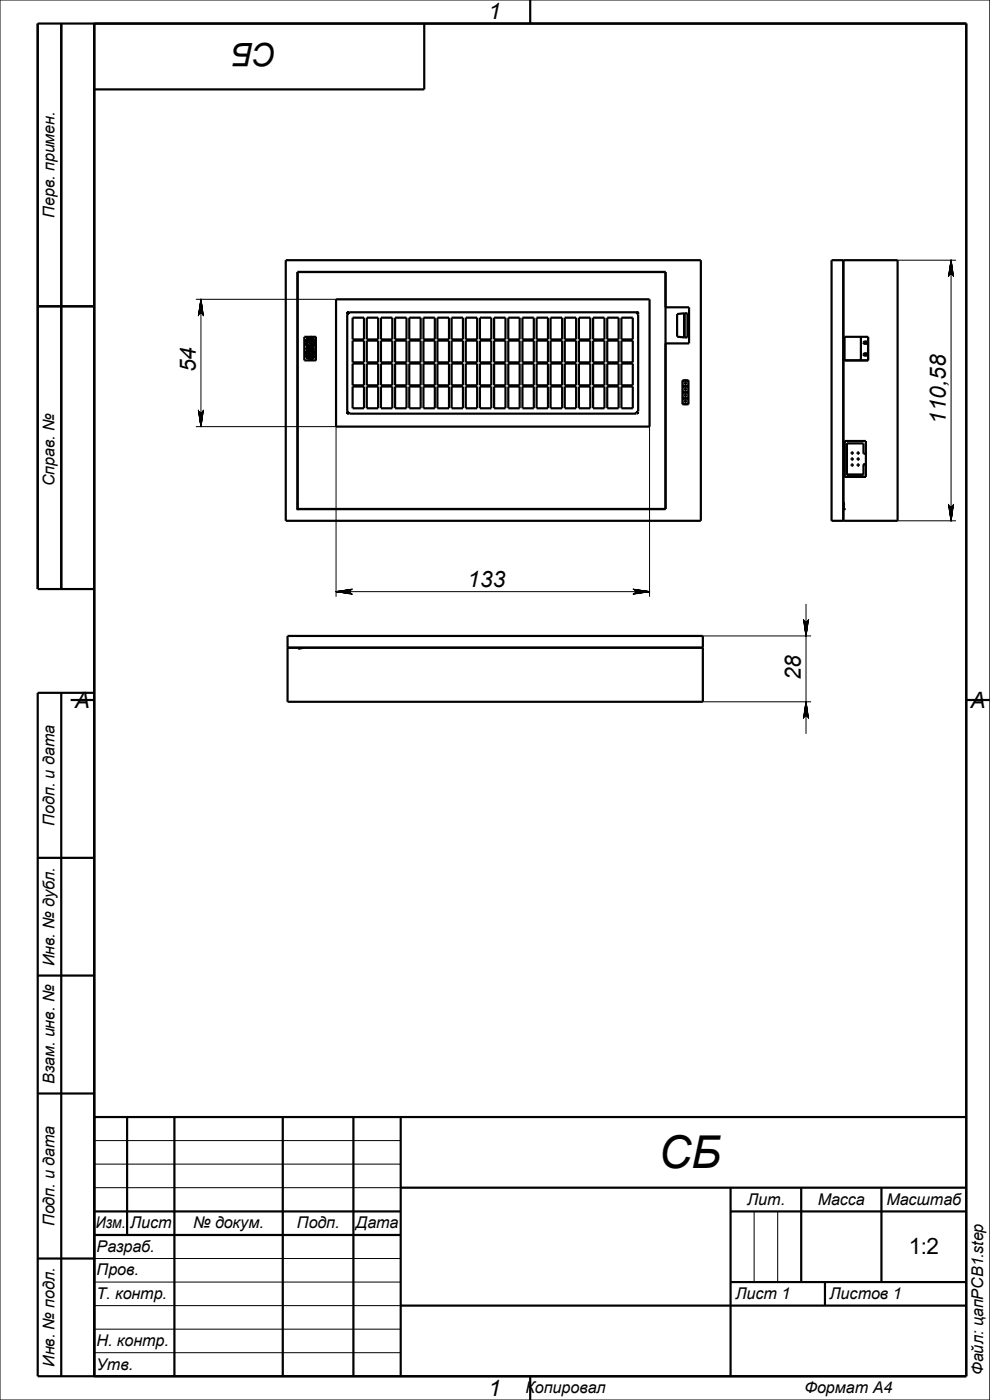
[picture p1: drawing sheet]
<svg xmlns="http://www.w3.org/2000/svg" width="210mm" height="297mm" viewBox="0 0 210 297" stroke-linecap="round" stroke-linejoin="round" font-family="sans-serif">
<g fill="none" stroke="#000" stroke-width=".21">
<path d="M0 0h210v297h-210zM190.4 55.2h12.3M201.8 55.2v55.3M41.6 63.5h29.6M42.6 63.5v27M41.6 90.5h29.6M71.3 90.5v36M137.8 90.5v36M63 108h.8M63 107.9l.3 .3M63.1 106.6v1.6M63.2 107.9l-.3 .3"/>
<path d="M179 108h.3M179 107.9l.3 .3M179.1 108h.1M179.1 106.6v1.6M179.2 107.9l-.3 .3M190.4 110.5h12.3M63.4 137.6h.8M63.4 137.5l.3 .3M63.5 137.6h.1M63.5 137.5v.3M63.6 137.5l-.3 .3M71.3 125.5h66.5"/>
<path d="M149.1 134.9h22.9M171 128.2v27.4M149.1 148.9h22.9M20 242h65M20 247h65M20 252h65M160 257v15M165 257v15M20 267h65M20 272h65M20 277h65M20 282h65"/>
<path d="M20 287h65"/>
</g>
<g fill="none" stroke="#000" stroke-width=".47">
<path d="M13 5v120M20 5v287M90 5v14h-70M112.5 0v5M60.6 55.2h88.1v55.3h-88.1zM63.1 57.7h78.1v50.3h-78.1zM176.4 55.2h14v55.3h-14zM178.9 55.2v55.3M8 65h12M64.6 71.5h2.4l.1 5h-2.5zM64.9 72.7v-.4l.3-.4 .6-.2 .5 .1 .3 .4 .2 .5M64.9 75.2v-.4l.3-.4 .6-.2 .5 .1 .3 .4 .2 .5"/>
<path d="M64.9 75.2h.1M64.9 72.7h.1M64.9 75.2l.3 .6 .6 .2 .6-.2 .2-.6h.2M64.9 72.7l.3 .6 .6 .2 .6-.2 .2-.6h.2M65 75.2l.1-.5 .7-.4 .7 .4 .1 .5M65 72.7l.1-.5 .7-.4 .7 .4 .1 .5M65 75.2h.1M65 72.7h.1M65.1 75.2v.3l.3 .4 .8-.1M65.1 72.7v.3l.3 .4 .8-.1M65.2 74.8h.1M65.2 72.3h.1"/>
<path d="M65.2 74.8l1.1 1.1M65.2 72.3l1.1 1.1M65.2 74.8l-.1 .4M65.2 72.3l-.1 .4M65.4 74.5l.6-.1 .5 .3 .1 .2-.1 .7zM65.4 74.5l1.1 1.1M65.4 72l1.1 1.1M65.4 72l.6-.1 .5 .3 .1 .2-.1 .7zM65.8 71.8h.3l.4 .3 .2 .6-.2 .5-.4 .3h-.6l-.4-.3-.2-.5M65.8 74.3h.3l.4 .3 .2 .6-.2 .5-.4 .3h-.6l-.4-.3-.2-.5M66.7 73.8v.3M66.8 72.7h.1"/>
<path d="M66.8 75.2h.1M66.8 73.8h-2v.3h2M66.8 75.2l-.3 .6-.7 .3M66.8 72.7l-.3 .6-.7 .3M71.3 63.5h66.5v27h-66.5zM74.8 72.3h2.4v4.6h-2.4zM74.8 67.4h2.4v4.6h-2.4zM74.8 77.1h2.4v4.6h-2.4zM77.8 72.3h2.4v4.6h-2.4zM77.8 67.4h2.4v4.6h-2.4zM77.8 77.1h2.4v4.6h-2.4zM80.8 72.3h2.4v4.6h-2.4z"/>
<path d="M80.8 67.4h2.4v4.6h-2.4zM80.8 77.1h2.4v4.6h-2.4zM83.8 72.3h2.4v4.6h-2.4zM83.8 67.4h2.4v4.6h-2.4zM83.8 77.1h2.4v4.6h-2.4zM86.8 72.3h2.4v4.6h-2.4zM86.8 67.4h2.4v4.6h-2.4zM86.8 77.1h2.4v4.6h-2.4zM89.8 72.3h2.4v4.6h-2.4zM89.8 67.4h2.4v4.6h-2.4zM89.8 77.1h2.4v4.6h-2.4zM92.8 72.3h2.4v4.6h-2.4z"/>
<path d="M92.8 67.4h2.4v4.6h-2.4zM92.8 77.1h2.4v4.6h-2.4zM95.8 72.3h2.4v4.6h-2.4zM95.8 67.4h2.4v4.6h-2.4zM95.8 77.1h2.4v4.6h-2.4zM98.8 72.3h2.4v4.6h-2.4zM98.8 67.4h2.4v4.6h-2.4zM98.8 77.1h2.4v4.6h-2.4zM101.8 72.3h2.4v4.6h-2.4zM101.8 67.4h2.4v4.6h-2.4zM101.8 77.1h2.4v4.6h-2.4zM104.8 72.3h2.4v4.6h-2.4z"/>
<path d="M104.8 67.4h2.4v4.6h-2.4zM104.8 77.1h2.4v4.6h-2.4zM107.8 72.3h2.4v4.6h-2.4zM107.8 67.4h2.4v4.6h-2.4zM107.8 77.1h2.4v4.6h-2.4zM110.8 72.3h2.4v4.6h-2.4zM110.8 67.4h2.4v4.6h-2.4zM110.8 77.1h2.4v4.6h-2.4zM113.8 72.3h2.4v4.6h-2.4zM113.8 67.4h2.4v4.6h-2.4zM113.8 77.1h2.4v4.6h-2.4zM116.8 72.3h2.5v4.6h-2.5z"/>
<path d="M116.8 67.4h2.5v4.6h-2.5zM116.8 77.1h2.5v4.6h-2.5zM119.8 72.3h2.4v4.6h-2.4zM119.8 67.4h2.4v4.6h-2.4zM119.8 77.1h2.4v4.6h-2.4zM122.8 72.3h2.4v4.6h-2.4zM122.8 67.4h2.4v4.6h-2.4zM122.8 77.1h2.4v4.6h-2.4zM125.8 72.3h2.4v4.6h-2.4zM125.8 67.4h2.4v4.6h-2.4zM125.8 77.1h2.4v4.6h-2.4zM128.8 72.3h2.4v4.6h-2.4z"/>
<path d="M128.8 67.4h2.4v4.6h-2.4zM128.8 77.1h2.4v4.6h-2.4zM131.8 72.3h2.4v4.6h-2.4zM131.8 67.4h2.4v4.6h-2.4zM131.8 77.1h2.4v4.6h-2.4zM135.4 66.8v20.4l-.2 .4-.3 .1M135.4 66.8l-.3-.5h-61.1l-.3 .2v20.9l.3 .3 60.9 .1M141.2 65.2h5v7.7h-5M145.1 66.5h.7v5.1h-.7M145.1 66.5v5.1M145.1 66.5l-1.5 .1v4.8l1.5 .2M145.2 66.5v5.1"/>
<path d="M182.6 71.5v5M183.2 72.7h.8M183.2 75.2h.8M183.2 72.6a.46 .46 0 0 1 .8 .1 .5 .5 0 0 1-.8 0zM183.2 75.1a.46 .46 0 0 1 .8 .1 .5 .5 0 0 1-.8 0zM184.1 76.5v-5h-4.9v5h5M74.8 82h2.4v4.6h-2.4zM77.8 82h2.4v4.6h-2.4zM80.8 82h2.4v4.6h-2.4zM83.8 82h2.4v4.6h-2.4zM86.8 82h2.4v4.6h-2.4zM89.8 82h2.4v4.6h-2.4z"/>
<path d="M92.8 82h2.4v4.6h-2.4zM95.8 82h2.4v4.6h-2.4zM98.8 82h2.4v4.6h-2.4zM101.8 82h2.4v4.6h-2.4zM104.8 82h2.4v4.6h-2.4zM107.8 82h2.4v4.6h-2.4zM110.8 82h2.4v4.6h-2.4zM113.8 82h2.4v4.6h-2.4zM116.8 82h2.5v4.6h-2.5zM119.8 82h2.4v4.6h-2.4zM122.8 82h2.4v4.6h-2.4zM125.8 82h2.4v4.6h-2.4z"/>
<path d="M128.8 82h2.4v4.6h-2.4zM131.8 82h2.4v4.6h-2.4zM144.8 85.5l.3 .3M144.8 84.2l.3 .3-.3 .3M144.8 82.9l.3 .3-.3 .3M144.8 81.7l.3 .3-.3 .3M144.8 80.7h1.2v5.1h-1.2zM145.1 80.7l-.3 .3M145.2 84.4v.1M145.2 85.7v.1M145.2 80.7v.1M145.2 81.9v.1"/>
<path d="M145.2 83.1v.2M145.2 84.4v.2M145.2 85.7h.5M145.2 80.8h.5M145.2 82h.5M145.2 81.9h.5M145.2 84.4h.5M145.2 84.6h.5M145.2 83.3h.5M145.2 83.1h.5M145.2 81.9h.1M145.2 83.1v.1"/>
<path d="M145.2 80.7h.1M145.2 83.2v.1M145.2 82h.1M145.2 83.3h.1M145.2 80.7h.4M145.2 83.2h.4M145.2 82h.4M145.2 83.3h.4M145.2 84.5v.1M145.2 81.9h.4M145.2 84.5h.4M145.2 85.3h.4"/>
<path d="M145.2 83.7h.1M145.2 81.2v.3M145.2 82.4v.4M145.2 83.7v.3M145.2 85v.3M145.2 81.2h.1M145.2 81.2h.4M145.2 85h.1M145.2 85h.4M145.2 82.4l.1 .1M145.2 82.4h.4M145.2 83.7h.4"/>
<path d="M145.2 82.8h.4M145.2 84h.4M145.2 81.5h.4M145.3 85.2l-.1 .1M145.3 85.2h.2M145.3 81.2v.2M145.3 82.5v.2M145.3 83.7v.2M145.3 85v.2M145.3 83.9l-.1 .1M145.3 81.2h.2M145.3 81.4h.2"/>
<path d="M145.3 85h.2M145.3 82.5h.2M145.3 82.7l-.1 .1M145.3 83.7h.2M145.3 82.7h.2M145.3 81.4l-.1 .1M145.3 83.9h.2M145.5 85.2l.1 .1M145.5 81.4l.1 .1M145.5 81.2v.2M145.5 82.5v.2M145.5 83.7v.2"/>
<path d="M145.5 85v.2M145.5 82.7l.1 .1M145.5 83.9l.1 .1M145.6 81.2h-.1M145.6 81.2v.3M145.6 82.4v.4M145.6 83.7v.3M145.6 85v.3M145.6 85h-.1M145.6 82.4l-.1 .1M145.6 83.7h-.1M145.6 80.7l.1 .1"/>
<path d="M145.6 80.7h.1M145.6 81.9v.1M145.6 83.2v.1M145.6 82h.1M145.6 83.3h.1M145.6 84.5l.1 .1M145.7 80.7v.1M145.7 81.9v.1M145.7 83.1v.2M145.7 84.4v.2M145.7 85.7v.1M145.7 84.4l-.1 .1"/>
<path d="M145.7 85.7l-.1 .1M145.7 83.1l-.1 .1M145.7 81.9h-.1M145.8 80.7l.2 .3M146 81.7l-.2 .3 .2 .3M146 82.9l-.2 .3 .2 .3M146 84.2l-.2 .3 .2 .3M146 85.5l-.2 .3M179.2 93.6h4.5v7.6h-4.5zM180.6 98.5h.4l-.1 .3h-.3zM180.6 96h.4l-.1 .3h-.3zM180.6 97.2h.3v.3h-.3z"/>
<path d="M181.9 98.5h.3v.3h-.3zM181.9 96h.3v.3h-.3zM181.9 97.2h.3v.3h-.3zM183.7 96.3h-.5v-2.2h-3.5v6.6h3.5v-2.2h.5M20 125h-12v-120h197v287h-197v-145h12M61 134.9h88.1v14h-88.1zM61 137.4h88.1M13 147v145M15 148.5h5M205 148.5h5M8 182h12M8 207h12"/>
<path d="M8 232h12M20 237h185M27 237v25M37 237v55M60 237v55M75 237v55M85 237v55M20 257h65M85 252h120M155 252v40M155 257h50M170 252v20"/>
<path d="M187 252v20M8 267h12M20 262h65M85 277h120M155 272h50M175 272v5M112.5 292v5"/>
</g>
<g fill="#000" stroke="#000" stroke-width=".21">
<path d="M201.8 55.2l.5 3.5zM201.8 55.2l.4 3.3zM201.8 55.2l.3 3.2-.1-.1zM201.8 55.2l.2 3.1-.2-.1zM201.8 55.2v3h-.1zM201.8 55.2l-.1 3-.2 .1zM201.8 55.2l-.3 3.1-.2 .1zM201.8 55.2l-.5 3.3zM201.8 55.2l-.6 3.5zM42.6 63.5l.5 3.5zM42.6 63.5l.5 3.3zM42.6 63.5l.4 3.2-.1-.2z"/>
<path d="M42.6 63.5l.3 3h-.2zM42.6 63.5l.1 3h-.2zM42.6 63.5l-.1 3h-.1zM42.6 63.5l-.2 3-.2 .2zM42.6 63.5l-.5 3.3zM42.6 63.5l-.5 3.5zM42.1 87l.5 3.5zM42.1 87.2l.5 3.3zM42.2 87.3l.2 .2 .2 3zM42.4 87.5h.1l.1 3zM42.5 87.5h.2l-.1 3zM42.7 87.5h.2l-.3 3z"/>
<path d="M43 87.3l-.4 3.2 .3-3zM43.1 87.2l-.5 3.3zM43.1 87l-.5 3.5zM63.1 106.6l.1 .4h-.2zM63.5 107.9l.3 .1-.3 .1zM179.1 106.6l.1 .4h-.2zM201.2 107l.6 3.5zM201.3 107.1l.5 3.4zM201.3 107.3l.2 .1 .3 3.1zM201.5 107.4l.2 .1 .1 3zM201.7 107.5h.1v3zM201.8 107.5l.2-.1-.2 3.1z"/>
<path d="M202.1 107.3l-.3 3.2 .2-3.1zM202.2 107.1l-.4 3.4zM202.3 107l-.5 3.5zM63.8 137.5l.4 .1-.4 .1zM71.3 125.5l3.5-.5zM71.3 125.5l3.3-.4zM71.3 125.5l3.2-.4-.2 .2zM71.3 125.5l3-.2v.1zM71.3 125.5l3-.1v.2zM71.3 125.5l3 .1v.2zM71.3 125.5l3 .3 .2 .1zM71.3 125.5l3.3 .5z"/>
<path d="M71.3 125.5l3.5 .6zM134.3 126.1l3.5-.6zM134.5 126l3.3-.5zM134.7 125.8l3.1-.3-3.2 .4zM134.8 125.6l3-.1-3.1 .3zM134.8 125.4l3 .1-3 .1zM134.7 125.3l3.1 .2-3-.1zM134.6 125.1l3.2 .4-3.1-.2zM134.5 125.1l3.3 .4zM134.3 125l3.5 .5zM170.4 131.4l.6 3.5zM170.5 131.6l.5 3.3z"/>
<path d="M170.6 131.7l.1 .1 .3 3.1zM170.7 131.8l.2 .1 .1 3zM170.9 131.9h.2l-.1 3zM171.1 131.9l.1-.1-.2 3.1zM171.2 131.8l.2-.1-.4 3.2zM171.4 131.6l-.4 3.3zM171.5 131.4l-.5 3.5zM171 148.9l.5 3.5zM171 148.9l.4 3.3zM171 148.9l.4 3.2-.2-.1zM171 148.9l.2 3.1-.1-.1zM171 148.9l.1 3h-.2z"/>
<path d="M171 148.9l-.1 3-.2 .1zM171 148.9l-.3 3.1-.1 .1zM171 148.9l-.5 3.3zM171 148.9l-.6 3.5z"/>
</g>
<text font-size="9.6" x="139.8" y="247.7">СБ</text>
<text font-size="6.9" x="58.7" y="9.2" transform="rotate(-180 58.7 9.2)">СБ</text>
<g font-size="4.8">
<text x="103.6" y="4.1">1</text>
<text x="41.5" y="79" transform="rotate(-90 41.5 79)">54</text>
<text x="200.7" y="89.9" transform="rotate(-90 200.7 89.9)">110,58</text>
<text x="99.2" y="124.5">133</text>
<text x="169.9" y="144.3" transform="rotate(-90 169.9 144.3)">28</text>
<text x="15.9" y="150.1">A</text>
<text x="205.9" y="150.1">A</text>
<text x="192.8" y="266.1">1:2</text>
<text x="103.6" y="296.1">1</text>
</g>
<g font-size="3.4">
<text x="11.6" y="46.2" transform="rotate(-90 11.6 46.2)">Перв. примен.</text>
<text x="11.6" y="103.2" transform="rotate(-90 11.6 103.2)">Справ. №</text>
<text x="11.6" y="175.1" transform="rotate(-90 11.6 175.1)">Подп. и дата</text>
<text x="11.6" y="205" transform="rotate(-90 11.6 205)">Инв. № дубл.</text>
<text x="11.6" y="230" transform="rotate(-90 11.6 230)">Взам. инв. №</text>
<text x="158.5" y="255.6">Лит.</text>
<text x="173.5" y="255.6">Масса</text>
<text x="188" y="255.6">Масштаб</text>
<text x="11.6" y="260.1" transform="rotate(-90 11.6 260.1)">Подп. и дата</text>
<text x="20.3" y="260.6">Изм.</text>
<text x="27.6" y="260.6">Лист</text>
<text x="41" y="260.6">№ докум.</text>
<text x="63" y="260.6">Подп.</text>
<text x="75.5" y="260.6">Дата</text>
<text x="20.5" y="265.6">Разраб.</text>
<text x="20.5" y="270.6">Пров.</text>
<text x="20.5" y="275.6">Т. контр.</text>
<text x="156" y="275.6">Лист 1</text>
<text x="176" y="275.6">Листов 1</text>
<text x="20.5" y="285.6">Н. контр.</text>
<text x="11.6" y="290" transform="rotate(-90 11.6 290)">Инв. № подл.</text>
<text x="20.5" y="290.6">Утв.</text>
<text x="208.6" y="291.7" transform="rotate(-90 208.6 291.7)">Файл: цапPCB1.step</text>
<text x="111.5" y="295.6">Копировал</text>
<text x="170.6" y="295.6">Формат А4</text>
</g>
</svg>
